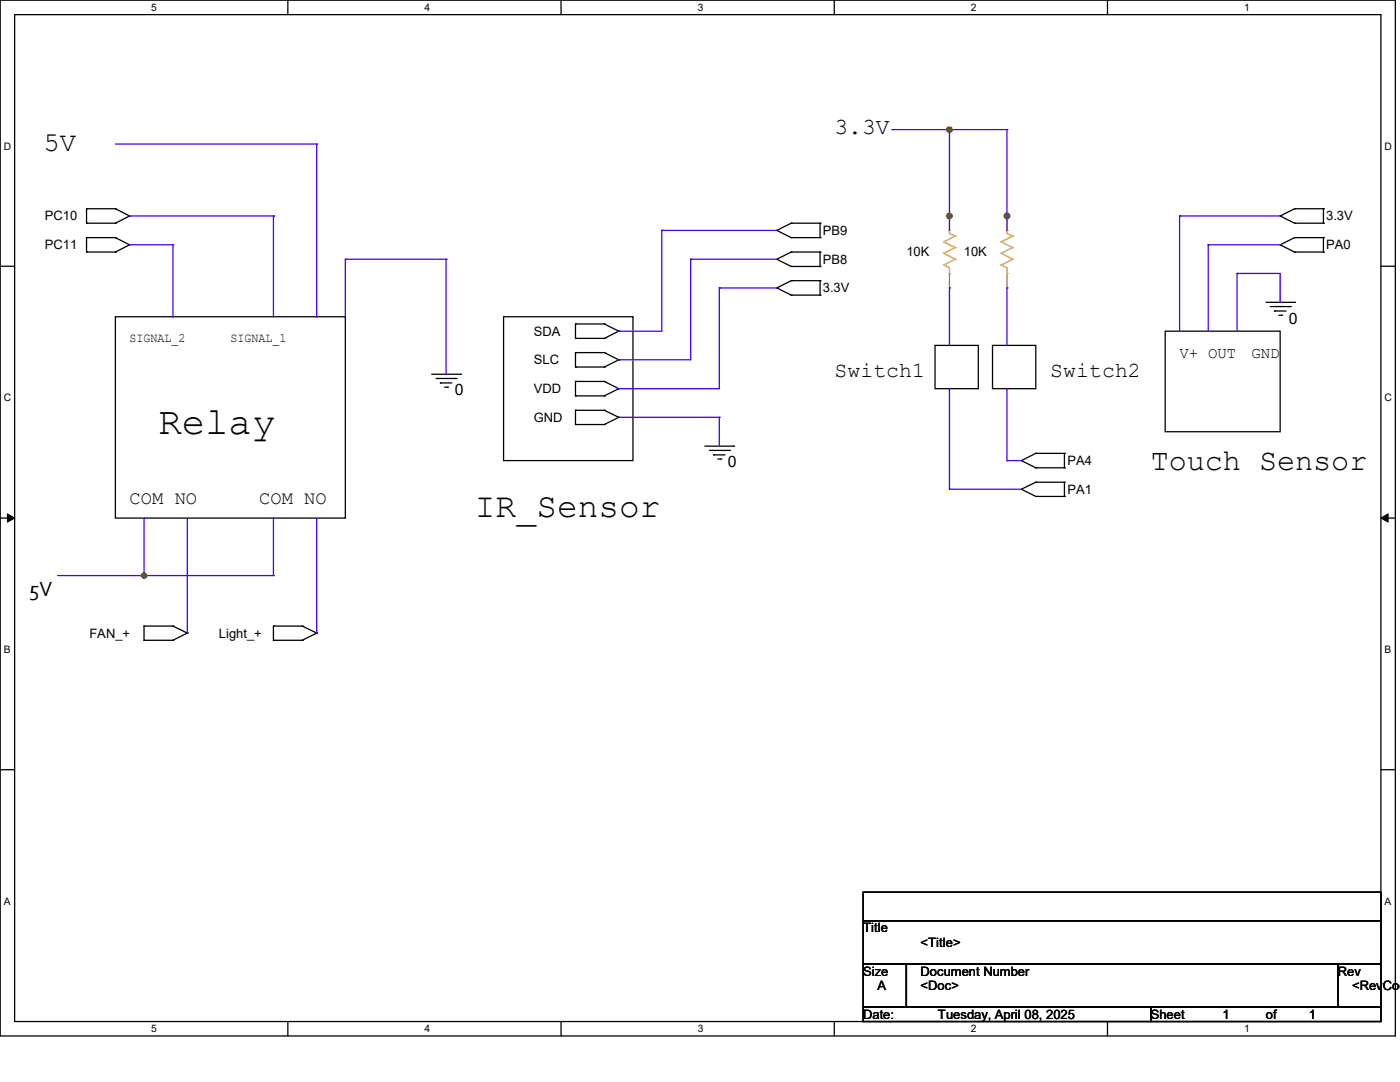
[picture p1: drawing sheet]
<svg xmlns="http://www.w3.org/2000/svg" width="279mm" height="216mm" viewBox="0 0 279 216" stroke-linecap="round" stroke-linejoin="round" font-family="sans-serif">
<path d="M0 0h278.5v206.7h-278.5zM2.9 2.9h272.7v200.9h-272.7z" fill="none" stroke="#000" stroke-width=".25"/>
<g fill="#fff">
<path d="M30.2 .3h1.1v2.3h-1.1z"/>
<path d="M30.2 204.1h1.1v2.3h-1.1z"/>
</g>
<path d="M57.4 0v2.9M57.4 203.8v2.9" fill="none" stroke="#000" stroke-width=".25"/>
<g fill="#fff">
<path d="M84.7 .3h1.1v2.3h-1.1z"/>
<path d="M84.7 204.1h1.1v2.3h-1.1z"/>
</g>
<path d="M112 0v2.9M112 203.8v2.9" fill="none" stroke="#000" stroke-width=".25"/>
<g fill="#fff">
<path d="M139.2 .3h1.1v2.3h-1.1z"/>
<path d="M139.2 204.1h1.1v2.3h-1.1z"/>
</g>
<path d="M166.5 0v2.9M166.5 203.8v2.9" fill="none" stroke="#000" stroke-width=".25"/>
<g fill="#fff">
<path d="M193.8 .3h1.1v2.3h-1.1z"/>
<path d="M193.8 204.1h1.1v2.3h-1.1z"/>
</g>
<path d="M221 0v2.9M221 203.8v2.9" fill="none" stroke="#000" stroke-width=".25"/>
<g fill="#fff">
<path d="M248.3 .3h1.1v2.3h-1.1z"/>
<path d="M248.3 204.1h1.1v2.3h-1.1z"/>
<path d="M.8 28h1.4v2.3h-1.4z"/>
<path d="M276.3 28h1.4v2.3h-1.4z"/>
<path d="M.8 78.2h1.4v2.3h-1.4z"/>
<path d="M276.3 78.2h1.4v2.3h-1.4z"/>
</g>
<path d="M0 53.1h2.9M275.6 53.1h2.9" fill="none" stroke="#000" stroke-width=".25"/>
<g fill="#fff">
<path d="M.8 128.5h1.3v2.2h-1.3z"/>
<path d="M276.3 128.5h1.3v2.2h-1.3z"/>
</g>
<path d="M0 103.4h2.9M275.6 103.4h2.9" fill="none" stroke="#000" stroke-width=".25"/>
<path d="M1.5 102.5l1.4 .9-1.4 .8zM275.6 103.4l1.4-.9v1.7z" fill="#000" stroke="#000" stroke-width=".2"/>
<g fill="#fff">
<path d="M.8 178.7h1.3v2.2h-1.3z"/>
<path d="M276.3 178.7h1.3v2.2h-1.3z"/>
</g>
<g fill="none" stroke="#000" stroke-width=".25">
<path d="M17.3 44.5h.1M17.3 41.7h.1M17.3 50.3h.1M17.3 47.4h.1M17.3 41.7h5.7M17.3 44.5h5.7M17.3 41.7v2.8M17.3 47.4v2.9M17.3 47.4h5.7M17.3 50.3h5.7M23 41.7h.1M23 44.5h.1"/>
<path d="M23 47.4h.1M23 50.3h.1M23 41.7l2.9 1.4M23 47.4l2.9 1.5M25.9 43.1h.1M25.9 48.9h.1M25.9 43.1l-2.9 1.4M25.9 48.9l-2.9 1.4M155 46h.1M155 51.7h.1M155 57.4h.1M155 46l2.9 1.4"/>
<path d="M155 51.7l2.9 1.5M155 57.4l2.9 1.5M157.9 44.5h.1M157.9 47.4h.1M157.9 50.3h.1M157.9 53.2h.1M157.9 56h.1M157.9 58.9h.1M157.9 44.5h5.8M157.9 47.4h5.8M157.9 50.3h5.8M157.9 44.5l-2.9 1.5"/>
<path d="M157.9 50.3l-2.9 1.4M157.9 53.2h5.8M157.9 56l-2.9 1.4M157.9 56h5.8M157.9 58.9h5.8M163.7 44.5h.1M163.7 47.4h.1M163.7 50.3h.1M163.7 53.2h.1M163.7 56h.1M163.7 58.9h.1M163.7 44.5v2.9"/>
<path d="M163.7 50.3v2.9M163.7 56v2.9M255.5 43.1h.1M255.5 48.9h.1M255.5 43.1l2.9 1.4M255.5 48.9l2.9 1.4M258.4 41.7h.1M258.4 44.5h.1M258.4 47.4h.1M258.4 50.3h.1M258.4 41.7h5.7M258.4 44.5h5.7"/>
<path d="M258.4 47.4h5.7M258.4 50.3h5.7M258.4 41.7l-2.9 1.4M258.4 47.4l-2.9 1.5M264.1 41.7h.1M264.1 44.5h.1M264.1 47.4h.1M264.1 50.3h.1M264.1 41.7v2.8M264.1 47.4v2.9M23 63.2h45.9v40.2h-45.9zM86.1 74.7h5.8"/>
<path d="M87 75.5h4M87.9 76.4h.1M87.9 76.4h2.3M88.7 77.3h.6M89.3 77.3h.1M91 75.5h.1M91.9 74.7h.1M100.5 63.2h25.8v28.7h-25.8zM114.9 67.5h.1M114.9 64.6h.1M114.9 73.2h.1M114.9 70.4h.1"/>
<path d="M114.9 79h.1M114.9 76.1h.1M114.9 64.6h5.7M114.9 67.5h5.7M114.9 64.6v2.9M114.9 70.4v2.8M114.9 76.1v2.9M114.9 70.4h5.7M114.9 73.2h5.7M114.9 76.1h5.7M114.9 79h5.7M120.6 64.6h.1"/>
<path d="M120.6 67.5h.1M120.6 70.4h.1M120.6 73.2h.1M120.6 76.1h.1M120.6 79h.1M120.6 64.6l2.9 1.5M120.6 70.4l2.9 1.4M120.6 76.1l2.9 1.5M123.5 66.1h.1M123.5 71.8h.1M123.5 77.6h.1M123.5 66.1l-2.9 1.4"/>
<path d="M123.5 71.8l-2.9 1.4M123.5 77.6l-2.9 1.4M186.6 68.9h8.6v8.7h-8.6zM198.1 68.9h8.6v8.7h-8.6zM232.5 66.1h23v20h-23zM252.6 60.3h5.8M253.5 61.2h4M254.3 62.1h.1M254.3 62.1h2.4M255.2 62.9h.6M255.8 62.9h.1M257.5 61.2h.1"/>
<path d="M258.4 60.3h.1M114.9 84.7h.1M114.9 81.9h.1M114.9 81.9v2.8M114.9 81.9h5.7M114.9 84.7h5.7M120.6 81.9h.1M120.6 84.7h.1M120.6 81.9l2.9 1.4M123.5 83.3h.1M123.5 83.3l-2.9 1.4M140.7 89h5.7"/>
<path d="M141.6 89.9h4M142.4 90.8h.1M142.4 90.8h2.3M143.3 91.6h.5M143.8 91.6h.1M145.6 89.9h.1M146.4 89h.1M203.8 91.9h.1M203.8 97.6h.1M203.8 91.9l2.9 1.4M203.8 97.6l2.9 1.5M206.7 90.5h.1"/>
<path d="M206.7 93.3h.1M206.7 96.2h.1M206.7 99.1h.1M206.7 90.5l-2.9 1.4M206.7 90.5h5.7M206.7 93.3h5.7M206.7 96.2l-2.9 1.4M206.7 96.2h5.7M206.7 99.1h5.7M212.4 90.5h.1M212.4 93.3h.1M212.4 96.2h.1"/>
<path d="M212.4 99.1h.1M212.4 90.5v2.8M212.4 96.2v2.9M28.7 127.8h.1M28.7 124.9h.1M28.7 124.9h5.8M28.7 127.8h5.8M28.7 124.9v2.9M34.5 124.9h.1M34.5 127.8h.1M34.5 124.9l2.9 1.4M37.4 126.3h.1"/>
<path d="M37.4 126.3l-2.9 1.5M54.6 127.8h.1M54.6 124.9h.1M54.6 124.9h5.7M54.6 127.8h5.7M54.6 124.9v2.9M60.3 124.9h.1M60.3 127.8h.1M60.3 124.9l2.9 1.4M63.2 126.3h.1M63.2 126.3l-2.9 1.5M0 153.6h2.9"/>
<path d="M275.6 153.6h2.9M172.3 178h103.3v5.7h-103.3zM172.3 183.7h103.3v8.7h-103.3zM172.3 192.4h8.6v8.6h-8.6zM180.9 192.4h86.1v8.6h-86.1zM267 192.4h8.6v8.6h-8.6zM172.3 201h57.4v2.8h-57.4zM229.7 201h45.9v2.8h-45.9z"/>
</g>
<g fill="none" stroke="#cc8006" stroke-width=".25">
<path d="M188.3 52.9h.1M188.3 48.3h.1M188.3 50.5h.1M188.3 52.9l1.2 .5v1.2M188.3 48.3l2.3 1.1M188.3 50.5l2.3 1.2M189.5 46h.1M189.5 46.6h.1M189.5 54.6h.1M189.5 46v.6M189.5 46.6l1.1 .5M190.6 51.7h.1"/>
<path d="M190.6 49.4h.1M190.6 47.1h.1M190.6 51.7l-2.3 1.2M190.6 47.1l-2.3 1.2M190.6 49.4l-2.3 1.1M199.8 52.9h.1M199.8 48.3h.1M199.8 50.5h.1M199.8 52.9l1.2 .5v1.2M199.8 48.3l2.3 1.1M199.8 50.5l2.3 1.2M201 46h.1"/>
<path d="M201 46.6h.1M201 54.6h.1M201 46v.6M201 46.6l1.1 .5M202.1 51.7h.1M202.1 49.4h.1M202.1 47.1h.1M202.1 51.7l-2.3 1.2M202.1 47.1l-2.3 1.2M202.1 49.4l-2.3 1.1"/>
</g>
<path d="M189.5 43.1h.1M189.5 57.4h.1M189.5 43.1v2.9M189.5 54.6v2.8M201 43.1h.1M201 57.4h.1M201 43.1v2.9M201 54.6v2.8" fill="none" stroke="#a84" stroke-width=".25"/>
<g fill="none" stroke="#4200ff" stroke-width=".25">
<path d="M23 28.7h40.2M63.2 28.7h.1M63.2 28.7v34.5M178 25.9h.1M178 25.9h23M189.5 25.9h.1M189.5 25.9v20.1M201 25.9h.1M201 25.9v20.1M25.9 43.1h28.7M25.9 48.9h8.6M34.5 48.9h.1"/>
<path d="M34.5 48.9v14.3M54.6 43.1h.1M54.6 43.1v20.1M68.9 51.7h.1M68.9 51.7v11.5M68.9 51.7h20.1M89 51.7h.1M89 51.7v23M132.1 46h.1M132.1 46v20.1h-8.6M132.1 46h22.9M137.8 51.7h.1"/>
<path d="M137.8 51.7h17.2M137.8 51.7v20.1h-14.3M143.6 57.4h.1M143.6 57.4v20.2h-20.1M143.6 57.4h11.4M189.5 43.1h.1M189.5 57.4h.1M189.5 57.4v11.5M201 43.1h.1M201 57.4h.1M201 57.4v11.5M235.4 43.1h.1"/>
<path d="M235.4 43.1h20.1M235.4 43.1v23M241.1 48.9h.1M241.1 48.9h14.4M241.1 48.9v17.2M246.9 54.6h.1M246.9 54.6v11.5M246.9 54.6h8.6v5.7M34.5 63.2h.1M63.2 63.2h.1M89 74.7h.1M123.5 66.1h.1"/>
<path d="M123.5 71.8h.1M123.5 77.6h.1M189.5 77.6h.1M189.5 77.6v20M201 77.6h.1M201 77.6v14.3M255.5 60.3h.1M123.5 83.3h.1M123.5 83.3h20.1M143.6 83.3h.1M143.6 83.3v5.7M189.5 97.6h.1"/>
<path d="M189.5 97.6h14.3M201 91.9h.1M201 91.9h2.8M11.5 114.9h43.1M28.7 114.9h.1M28.7 103.4h.1M28.7 103.4v11.5M37.4 103.4v22.9M54.6 114.9h.1M54.6 103.4h.1M54.6 103.4v11.5M63.2 103.4v22.9"/>
<path d="M37.4 126.3h.1M63.2 126.3h.1"/>
</g>
<g fill="#f00" stroke="#f00" stroke-width=".25">
<circle cx="28.7" cy="114.9" r=".55"/>
<circle cx="189.5" cy="43.1" r=".56"/>
<circle cx="189.5" cy="25.9" r=".56"/>
<circle cx="201" cy="43.1" r=".55"/>
</g>
<text font-size="7.8" x="31.6" y="86.6">Relay</text>
<text font-size="6.9" x="94.8" y="103.1">IR_Sensor</text>
<text font-size="6" x="229.7" y="93.8">Touch Sensor</text>
<text font-size="5.4" x="8.7" y="30.2">5V</text>
<text font-size="4.6" x="166.5" y="26.7">3.3V</text>
<g font-size="4.3">
<text x="166.5" y="75.2">Switch1</text>
<text x="209.6" y="75.2">Switch2</text>
<text x="5.8" y="118.9">5V</text>
</g>
<g font-size="3.7">
<text x="25.9" y="100.6">COM NO</text>
<text x="51.7" y="100.6">COM NO</text>
</g>
<g font-size="3.1">
<text x="257.2" y="64.6">0</text>
<text x="235.4" y="71.4">V+ OUT</text>
<text x="249.8" y="71.4">GND</text>
<text x="90.8" y="78.9">0</text>
<text x="145.3" y="93.3">0</text>
</g>
<g font-size="2.6">
<text x="8.9" y="44">PC10</text>
<text x="164.2" y="46.9">PB9</text>
<text x="264.7" y="44">3.3V</text>
<text x="8.9" y="49.7">PC11</text>
<text x="164.2" y="52.6">PB8</text>
<text x="180.9" y="51.2">10K</text>
<text x="192.4" y="51.2">10K</text>
<text x="264.7" y="49.7">PA0</text>
<text x="164.2" y="58.3">3.3V</text>
<text x="25.9" y="68.2">SIGNAL_2</text>
<text x="46" y="68.2">SIGNAL_1</text>
<text x="106.6" y="67">SDA</text>
<text x="106.6" y="72.7">SLC</text>
<text x="106.6" y="78.4">VDD</text>
<text x="106.6" y="84.2">GND</text>
<text x="213" y="92.8">PA4</text>
<text x="213" y="98.6">PA1</text>
<text x="17.9" y="127.3">FAN_+</text>
<text x="43.7" y="127.3">Light_+</text>
<text x="172.3" y="186.1">Title</text>
<text x="183.7" y="188.9">&lt;Title&gt;</text>
<text x="172.3" y="194.7">Size</text>
<text x="175.1" y="197.6">A</text>
<text x="183.7" y="194.7">Document Number</text>
<text x="183.7" y="197.6">&lt;Doc&gt;</text>
<text x="267" y="194.7">Rev</text>
<text x="269.8" y="197.6">&lt;RevCod</text>
<text x="172.3" y="203.3">Date:</text>
<text x="187.2" y="203.3">Tuesday, April 08, 2025</text>
<text x="229.7" y="203.3">Sheet</text>
<text x="244" y="203.3">1</text>
<text x="252.6" y="203.3">of</text>
<text x="261.2" y="203.3">1</text>
</g>
<g font-size="2.1">
<text x="30.2" y="2.2">5</text>
<text x="84.7" y="2.2">4</text>
<text x="139.2" y="2.2">3</text>
<text x="193.8" y="2.2">2</text>
<text x="248.3" y="2.2">1</text>
<text x=".8" y="29.8">D</text>
<text x="276.3" y="29.8">D</text>
<text x=".8" y="80.1">C</text>
<text x="276.3" y="80.1">C</text>
<text x=".8" y="130.3">B</text>
<text x="276.3" y="130.3">B</text>
<text x=".8" y="180.5">A</text>
<text x="276.3" y="180.5">A</text>
<text x="30.2" y="206">5</text>
<text x="84.7" y="206">4</text>
<text x="139.2" y="206">3</text>
<text x="193.8" y="206">2</text>
<text x="248.3" y="206">1</text>
</g>
</svg>
